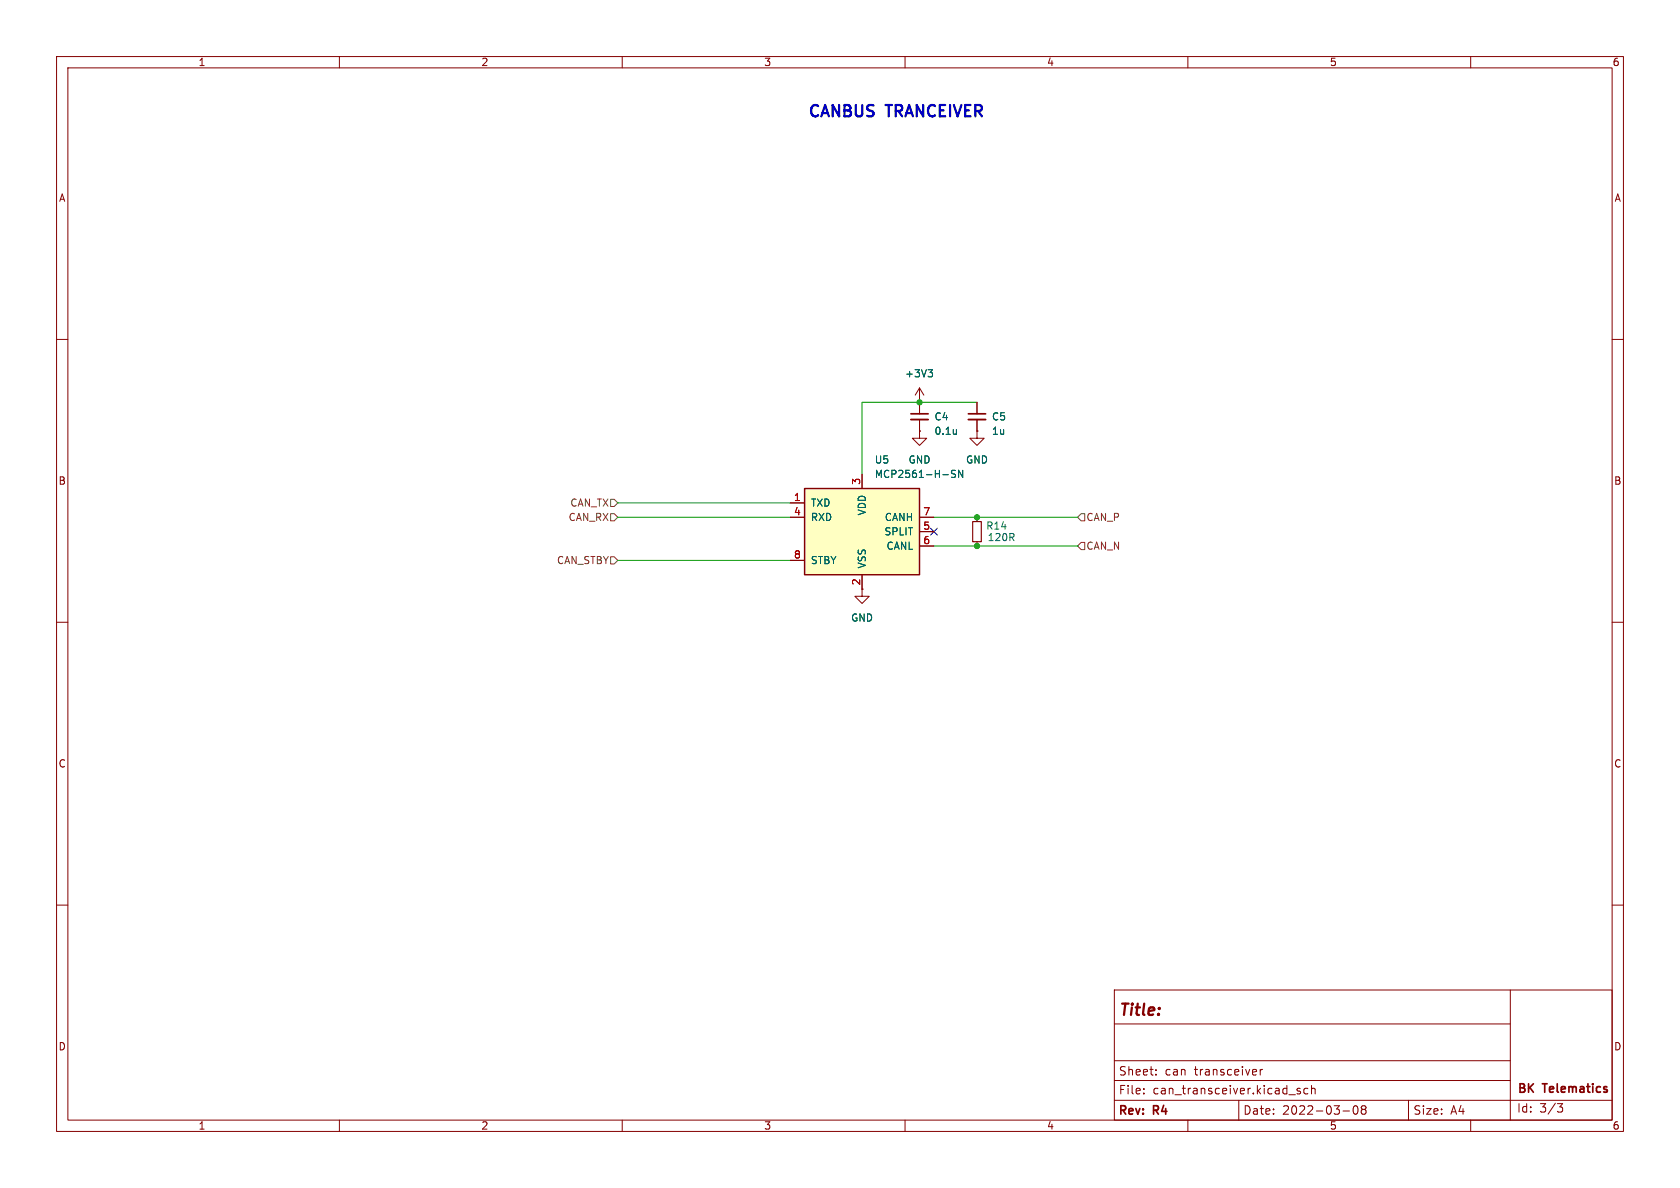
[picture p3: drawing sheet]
<svg xmlns="http://www.w3.org/2000/svg" width="297mm" height="210mm" viewBox="0 0 297 210" stroke-linecap="round" stroke-linejoin="round" font-family="sans-serif">
<g fill="none" stroke="#840000" stroke-width=".18">
<path d="M10 10h277v190h-277zM12 12h273v186h-273zM60 10v2M110 10v2M160 10v2M210 10v2M260 10v2M10 60h2M162.6 71.1h.1M162.6 68.6l-.8 1.3M162.6 68.6l.7 1.3M162.6 68.6v2.5"/>
<path d="M285 60h2M10 110h2M285 110h2M10 160h2M197 175h88v23h-88zM267 175v23M285 160h2M60 198v2M110 198v2M160 198v2M197 194.5h88M197 191h70"/>
<path d="M197 187.5h70M197 181h70M202.2 193.2v.2M202.2 192.4v.2M204.4 189.9v.1M204.4 189.1v.2M210 198v2M219 194.5v3.5M222.8 189v1M223.2 189l-.3 .1-.1 .2M227.9 193.5h1.1M229.9 192.4h-.4l-.2 .2 .1 .2 .5 .1v.4h-.6"/>
<path d="M231.2 192.4h-.4l-.3 .3v.4l.1 .2h.6M231.9 192.5l.2-.1h.3l.1 1M231.9 191.9v1.5M237.4 196.4h1.2M239.4 195.6l.2-.1a.81 .81 0 0 1 .6 .6 .81 .81 0 0 1-.3 .8l-.2 .1a.81 .81 0 0 1-.3-1.4zM240.9 196.1l-.3-.3 .3-.3h.5l.1 .3-.3 .3M240.9 196.1l-.3 .3 .1 .4 .2 .2 .5-.1 .1-.2-.1-.4-.2-.2M240.9 196.1h.3M249 194.5v3.5M260 198v2M275.3 195.1h1l-.5 .6 .4 .1 .1 .5-.3 .3h-.5"/>
</g>
<path d="M164.1 65.3h.8l-.5 .5M164.6 65.8l.3 .3v.3l-.3 .2" fill="none" stroke="#006464" stroke-width=".18"/>
<path d="M142.2 86.4h20.4v15.2h-20.4z" fill="#ffffc2"/>
<path d="M142.2 86.4h20.4v15.2h-20.4z" fill="none" stroke="#840000" stroke-width=".25"/>
<g fill="none" stroke="#840000" stroke-width=".18">
<path d="M162.6 76.2v1.3h1.2l-1.2 1.2-1.3-1.2h1.3M162.6 76.2h.1M162.6 71.1h.1M162.6 71.1v2.1M162.6 74.2v2M172.7 76.2v1.3h1.3l-1.3 1.2-1.3-1.2h1.3M172.7 76.2h.1M172.7 71.1v2.1M172.7 74.2v2M139.7 88.9h2.5M139.7 91.4h2.5M139.7 99.1h2.5"/>
<path d="M152.4 83.8v2.6M162.6 91.4h2.5M162.6 94h2.5M162.6 96.5h2.5M172.7 91.4v.8M172.7 95.8v.7M152.4 101.6v3.8h1.3l-1.3 1.3-1.3-1.3h1.3"/>
</g>
<path d="M164.1 65.3h.8l-.5 .5M164.6 65.8l.3 .3v.3l-.3 .2M169.1 75.9v.9M169.1 76.7h-.1M168.9 83.2l-.5-.1-.1 .2v.3l.5 .3 .1 .3-.2 .2-.5-.1M170.2 83.1v1.3l-.7-1.3v1.3" fill="none" stroke="#006464" stroke-width=".18"/>
<path d="M172 92.2h1.5v3.6h-1.5z" fill="none" stroke="#840000" stroke-width=".2"/>
<path d="M161 73.2h3.1M171.2 73.2h3" fill="none" stroke="#840000" stroke-width=".3"/>
<path d="M161 74.2h3.1M171.2 74.2h3" fill="none" stroke="#840000" stroke-width=".33"/>
<path d="M107.9 88.3h.7l.6 .6-.6 .6h-.7zM107.9 98.4h.7l.6 .7-.6 .6h-.7zM107.9 90.8h.7l.6 .6-.6 .7h-.7zM191.1 90.8h.7v1.3h-.7l-.6-.7zM191.1 95.9h.7v1.3h-.7l-.6-.7z" fill="none" stroke="#725600" stroke-width=".18"/>
<path d="M172.7 71.1h-20.3v12.7M109.2 88.9h30.5M109.2 99.1h30.5M109.2 91.4h30.5M165.1 91.4h25.4M165.1 96.5h25.4" fill="none" stroke="#009600" stroke-width=".18"/>
<path d="M164.5 93.4l1.2 1.2M165.7 93.4l-1.2 1.2" fill="none" stroke="#000084" stroke-width=".18"/>
<g fill="#009600" stroke="#009600" stroke-width=".18">
<circle cx="162.6" cy="71.1" r=".46"/>
<circle cx="172.7" cy="96.5" r=".46"/>
<circle cx="172.7" cy="91.4" r=".46"/>
</g>
<g font-size="2.8" fill="#0000c2">
<text x="142.7" y="20.8">CANBUS</text>
<text x="156.9" y="20.8">TRANCEIVER</text>
</g>
<text font-size="2.8" fill="#840000" x="197.7" y="180.1">Title:</text>
<g font-size="2.1" fill="#840000">
<text x="197.7" y="190.3">Sheet:</text>
<text x="205.9" y="190.3">can</text>
<text x="211.2" y="190.3">transceiver</text>
<text x="197.6" y="197.5">Rev:</text>
<text x="197.7" y="193.7">File:</text>
<text x="203.8" y="193.7">can_transceiver.kicad_sch</text>
<text x="204" y="197.5">R4</text>
<text x="219.7" y="197.3">Date:</text>
<text x="226.7" y="197.3">2022-03-08</text>
<text x="249.8" y="197.3">Size:</text>
<text x="256.4" y="197.3">A4</text>
<text x="268.1" y="196.9">Id:</text>
<text x="268.2" y="193.6">BK</text>
<text x="272.2" y="196.9">3/3</text>
<text x="272.9" y="193.6">Telematics</text>
</g>
<g font-size="1.8" fill="#840000">
<text x="35" y="11.9">1</text>
<text x="85" y="11.9">2</text>
<text x="135" y="11.9">3</text>
<text x="185" y="11.9">4</text>
<text x="235" y="11.9">5</text>
<text x="285" y="11.9">6</text>
<text x="10.3" y="35.9">A</text>
<text x="285.3" y="35.9">A</text>
<text x="10.3" y="85.9">B</text>
<text x="285.3" y="85.9">B</text>
<text x="152.1" y="103.6" transform="rotate(-90 152.1 103.6)">2</text>
<text x="10.3" y="135.9">C</text>
<text x="285.3" y="135.9">C</text>
<text x="10.3" y="185.9">D</text>
<text x="285.3" y="185.9">D</text>
<text x="35" y="199.9">1</text>
<text x="85" y="199.9">2</text>
<text x="135" y="199.9">3</text>
<text x="185" y="199.9">4</text>
<text x="235" y="199.9">5</text>
<text x="285" y="199.9">6</text>
</g>
<g font-size="1.8" fill="#006464">
<text x="159.9" y="66.9">+3V3</text>
<text x="165.1" y="74.5">C4</text>
<text x="165.1" y="77.1">0.1u</text>
<text x="175.3" y="74.5">C5</text>
<text x="175.3" y="77.1">1u</text>
<text x="154.6" y="82.1">U5</text>
<text x="160.5" y="82.1">GND</text>
<text x="170.7" y="82.1">GND</text>
<text x="143.3" y="89.8">TXD</text>
<text x="154.6" y="84.7">MCP2561-H-SN</text>
<text x="143.3" y="92.3">RXD</text>
<text x="153.3" y="91.2" transform="rotate(-90 153.3 91.2)">VDD</text>
<text x="156.3" y="94.8">SPLIT</text>
<text x="156.3" y="92.3">CANH</text>
<text x="174.3" y="93.8">R14</text>
<text x="174.5" y="95.9">120R</text>
<text x="143.3" y="99.9">STBY</text>
<text x="153.3" y="100.6" transform="rotate(-90 153.3 100.6)">VSS</text>
<text x="156.6" y="97.4">CANL</text>
<text x="150.4" y="110.1">GND</text>
</g>
<g font-size="1.8" fill="#725600">
<text x="100.7" y="89.8">CAN_TX</text>
<text x="100.4" y="92.3">CAN_RX</text>
<text x="192" y="92.3">CAN_P</text>
<text x="98.4" y="99.9">CAN_STBY</text>
<text x="192" y="97.4">CAN_N</text>
</g>
<g font-size="1.8" fill="#a90000">
<text x="140.3" y="88.6">1</text>
<text x="152.1" y="85.8" transform="rotate(-90 152.1 85.8)">3</text>
<text x="140.3" y="91.2">4</text>
<text x="163.1" y="91.2">7</text>
<text x="163.1" y="93.7">5</text>
<text x="140.3" y="98.8">8</text>
<text x="163.1" y="96.3">6</text>
</g>
</svg>
